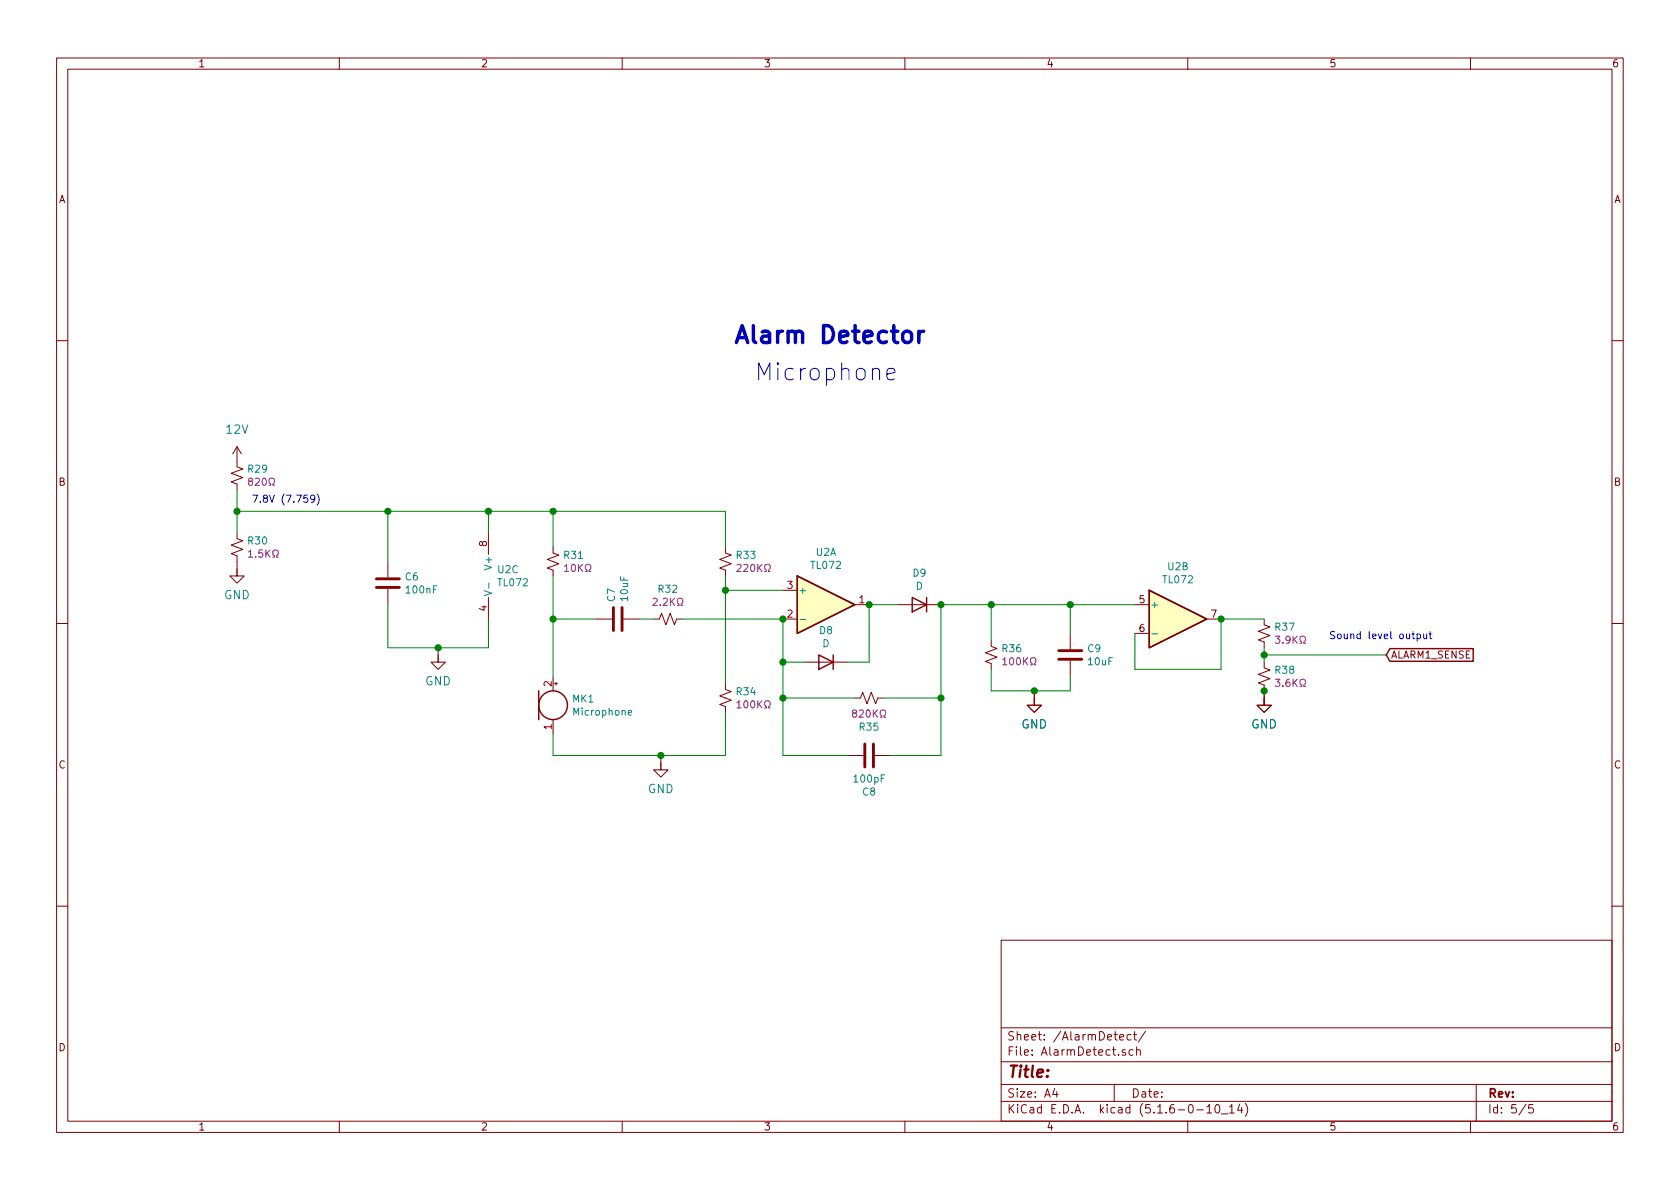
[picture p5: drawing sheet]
<svg xmlns="http://www.w3.org/2000/svg" width="297mm" height="210mm" viewBox="0 0 297 210" stroke-linecap="round" stroke-linejoin="round" font-family="sans-serif">
<g fill="none" stroke="#840000" stroke-width=".18">
<path d="M10 10.3h277v189.9h-277zM12 12.2h273v186.1h-273zM60 10.3v1.9M110 10.3v1.9M160 10.3v1.9M210 10.3v1.9M260 10.3v1.9M10 60.2h2M41.9 79v3.5l1 .4-2 .8 2 .7-2 .8 1 .4v1M41.9 79l-.8 1.3M41.9 79l.8 1.3M285 60.2h2"/>
<path d="M41.9 94.2v1l1 .4-2 .8 2 .7-2 .8 1 .4v3.5h-1.3l1.3 1.3 1.3-1.3h-1.3v-1.2M68.6 99.3v2.8M86.4 94.2v3.8M97.8 96.8v1l1 .4-2 .7 2 .8-2 .8 1 .3v1M128.3 96.8v1l1 .4-2 .7 2 .8-2 .8 1 .3v1M10 110.3h2M68.6 104.1v2.8M77.5 114.5v2.6h-1.3l1.3 1.3 1.2-1.3h-1.2v-1.3M86.4 105.7v3.8M97.8 119.6v2.6M105.4 109.5h2.8M110.2 109.5h2.8"/>
<path d="M115.6 109.5h1l.4-1 .7 2 .8-2 .8 2 .3-1h1M138.4 109.5h2.6M138.4 104.4h2.6M142.2 117.1h7.7M151.1 106.9h2.6M158.7 106.9h7.7M175.3 113.3v1l1 .4-2.1 .7 2.1 .8-2.1 .8 1.1 .3v1.1M189.2 112v2.8M189.2 116.8v2.8M200.7 106.9h2.5M200.7 112h2.5M213.4 109.5h2.5"/>
<path d="M223.5 117.1v1l1 .4-2 .7 2 .8-2 .8 1 .4v3.5h-1.3l1.3 1.3 1.3-1.3h-1.3v-1.3M223.5 109.5v1l1 .4-2 .7 2 .8-2 .8 1 .3v1M285 110.3h2M97.8 127.2v2.6M98 120.9h.6M98.3 120.6v.6M116.8 133.6v2.5h-1.2l1.2 1.3 1.3-1.3h-1.3v-1.2M128.3 120.9v1l1 .4-2 .8 2 .7-2 .8 1 .4v1M149.9 133.6h2.8M151.1 123.4h1l.4-1 .8 2.1 .8-2.1 .7 2.1 .4-1.1h1M154.7 133.6h2.8M182.9 122.2v2.5h-1.3l1.3 1.3 1.2-1.3h-1.2v-1.3"/>
<path d="M10 160.2h2M177 166.3h108v32h-108zM285 160.2h2M60 198.3v1.9M110 198.3v1.9M160 198.3v1.9M177 194.8h108M177 191.8h108M177 187.8h108M177 181.8h108M186.5 192.5l-.4 1h1M186.8 193v1"/>
<path d="M197 191.8v3M198 183.4l.7-.1-.1-.3-.4-.1-.2 .2v.7h.6M199 185.7a.37 .37 0 0 0-.6 .1l.1 .2 .5 .2 .1 .1-.3 .3-.4-.1M200 183l-.5-.1-.2 .3v.6l.2 .1 .5-.1M200.3 185.7l-.4-.1-.3 .3 .1 .6 .2 .1 .4-.1M200.4 182.9h.6M200.6 182.4v1.3l.4 .2M201 185.7a.37 .37 0 0 1 .6 .1v.8M201 185.1v1.5M202.5 182.3l-1.2 2M210 198.3v1.9M211.6 196.3h1.2"/>
<path d="M213.4 195.8l.4-.5v1.5M213.4 196.8h.8M215 195.4l.3-.1a.94 .94 0 0 1 0 1.5 .8 .8 0 0 1-.6-.6 .8 .8 0 0 1 .3-.8zM216 197h1.1M217.4 195.8l.4-.5v1.5M217.4 196.8h.8M219.2 195.2l-.4 1.1h.9M219.5 195.8v1M220.2 195.1a1.71 1.71 0 0 1 0 2.3M260 198.3v1.9M261 191.8v6.5M269.8 195.2l-1.2 2"/>
<path d="M271 195.3h-.7v.7l.2-.1 .5 .1 .1 .2-.1 .5-.2 .1-.5-.1"/>
</g>
<g fill="#ffffc2" stroke="#ffffc2" stroke-width=".18">
<path d="M141 101.8l10.1 5.1-10.1 5.1z"/>
<path d="M203.2 104.4l10.2 5.1-10.2 5z"/>
</g>
<g fill="none" stroke="#840000" stroke-width=".25">
<path d="M141 101.8l10.1 5.1-10.1 5.1zM144.8 115.8l2.5 1.3-2.5 1.3zM147.3 115.8v2.6M161.3 105.7l2.5 1.2-2.5 1.3zM163.8 105.7v2.5M203.2 104.4l10.2 5.1-10.2 5zM245.7 114.7h14.8v2.2h-14.8l-.6-1.1zM95.2 122.2v5"/>
<circle cx="97.8" cy="124.7" r="2.54"/>
</g>
<path d="M85.6 104.5l1.3 .4-1.3 .4M86.4 103.1v1M141.5 109.5h.9M203.7 112.1h1M111.1 126l.6-.1-.1-.2-.3-.1-.2 .2v.6h.5" fill="none" stroke="#008484" stroke-width=".18"/>
<path d="M66.5 103.9h4.1M66.5 102.4h4.1M108.5 107.4v4.1M110 107.4v4.1M187.2 116.6h4.1M187.2 115.1h4.1M152.9 131.6v4M154.4 131.6v4" fill="none" stroke="#840000" stroke-width=".51"/>
<g fill="none" stroke="#840084" stroke-width=".18">
<path d="M43.9 97.6l.4-.3v1.2M43.9 98.5h.8M44.2 85.1l-.2-.1v-.3l.4-.1 .3 .2-.1 .2-.5 .2-.2 .1 .1 .4 .2 .1h.4l.1-.2v-.3l-.3-.2M47.6 85.8h.3v-.2a.54 .54 0 0 1-.3-.8 .54 .54 0 0 1 .8-.2 .59 .59 0 0 1-.2 1v.2h.3M48.2 98.5h.3v-.2a.54 .54 0 0 1-.2-.8 .54 .54 0 0 1 .7-.2 .59 .59 0 0 1-.1 1v.2h.3M130.3 99.9l.5-.1 .2 .3-.7 1h.7M99.8 100.1l.4-.3v1.3M99.8 101.1h.7M103.5 101.1h.3v-.3a.54 .54 0 0 1-.3-.7 .54 .54 0 0 1 .8-.2 .59 .59 0 0 1-.1 .9v.3h.3M115.5 105.9l.5-.1 .2 .3-.8 1h.8M119.8 107.1h.3v-.3a.54 .54 0 0 1-.3-.7 .54 .54 0 0 1 .7-.2 .59 .59 0 0 1-.1 .9v.3h.3M135.2 101.1h.3v-.3a.54 .54 0 0 1-.3-.7 .54 .54 0 0 1 .8-.2 .59 .59 0 0 1-.1 .9v.3h.3"/>
<path d="M177.3 116.7l.3-.4v1.3M177.3 117.6h.7M182.2 117.6h.3v-.3a.54 .54 0 0 1-.3-.7 .54 .54 0 0 1 .8-.2 .59 .59 0 0 1-.1 .9v.3h.3M225.5 112.5h.8l-.4 .5 .3 .1 .1 .4-.3 .3-.5-.2M229.8 113.8h.3v-.3a.54 .54 0 0 1-.2-.7 .54 .54 0 0 1 .7-.2 .59 .59 0 0 1-.1 .9v.3h.3M130.3 124.3l.4-.4v1.3M130.3 125.2h.7M135.2 125.2h.3v-.2a.54 .54 0 0 1-.3-.8 .54 .54 0 0 1 .8-.2 .59 .59 0 0 1-.1 1v.2h.3M151 126.1l-.2-.1v-.3l.4-.2 .3 .3-.1 .2-.5 .2-.2 .1 .1 .4 .2 .1h.3l.2-.2v-.3l-.3-.2M155.6 126.8h.3v-.2a.54 .54 0 0 1-.2-.8 .54 .54 0 0 1 .7-.2 .59 .59 0 0 1-.1 1v.2h.3M225.5 120.1h.8l-.4 .5 .3 .1 .1 .5-.3 .2-.5-.1M229.8 121.4h.3v-.2a.54 .54 0 0 1-.2-.8 .54 .54 0 0 1 .7-.2 .59 .59 0 0 1-.1 1v.2h.3"/>
</g>
<g fill="none" stroke="#008400" stroke-width=".18">
<path d="M41.9 90.4h86.4v6.4M41.9 86.6v7.6M68.6 90.4v8.9M86.4 90.4v3.8M97.8 90.4v6.4M68.6 106.9v7.6h17.8v-5M97.8 109.5h7.6M97.8 101.8v17.8M113 109.5h2.6M120.6 109.5h17.8v24.1h11.5M128.3 101.8v19.1M128.3 104.4h10.1"/>
<path d="M138.4 117.1h3.8M158.7 106.9h-5v10.2h-3.8M175.3 106.9v6.4M175.3 118.4v3.8h13.9v-2.6M189.2 106.9v5.1M200.7 106.9h-34.3v26.7h-8.9M223.5 109.5h-7.6v8.9h-15.2v-6.4M223.5 114.5v2.6M223.5 115.8h21.6M128.3 126v7.6h-30.5v-3.8M138.4 123.4h12.7M156.2 123.4h10.2"/>
</g>
<path d="M156.8 66.2l1.4-.3-.1-.6-.3-.2h-.5l-.3 .2-.2 .3v1.1l.2 .3 .3 .2h.5l.3-.2M55.7 88.1l-.3 .2h-.4l-.1-.2 .1-.5 .4-.1 .2 .2a.84 .84 0 0 1-.3 1.1h-.3M56.1 87.4a1.4 1.4 0 0 1 0 1.9M250.5 112.2l.4-.1 .3 .2-.2 .6h-.5M250.5 112.1v1.3M251.7 112.1l.1 .8h.3l.1-.1M252.2 112.1v.8M252.7 112.1h.5M252.9 111.7v1.1l.3 .1" fill="none" stroke="#0000c2" stroke-width=".18"/>
<path d="M159.7 58.8a.83 .83 0 0 1 1.5 .4v.8a.81 .81 0 0 1-.8 .6 .81 .81 0 0 1-.8-.6v-.8zM162.5 58.6v2M163.3 58.6a.77 .77 0 0 0-.8 .6" fill="none" stroke="#0000c2" stroke-width=".61"/>
<g fill="#008400" stroke="#008400" stroke-width=".25">
<circle cx="223.5" cy="115.8" r=".51"/>
<circle cx="68.6" cy="90.4" r=".51"/>
<circle cx="223.5" cy="122.2" r=".51"/>
<circle cx="77.5" cy="114.5" r=".51"/>
<circle cx="215.9" cy="109.5" r=".51"/>
<circle cx="189.2" cy="106.9" r=".51"/>
<circle cx="175.3" cy="106.9" r=".51"/>
<circle cx="41.9" cy="90.4" r=".51"/>
<circle cx="166.4" cy="106.9" r=".51"/>
<circle cx="182.9" cy="122.2" r=".51"/>
<circle cx="86.4" cy="90.4" r=".51"/>
<circle cx="153.7" cy="106.9" r=".51"/>
<circle cx="97.8" cy="109.5" r=".51"/>
<circle cx="138.4" cy="117.1" r=".51"/>
<circle cx="138.4" cy="123.4" r=".51"/>
<circle cx="116.8" cy="133.6" r=".51"/>
<circle cx="128.3" cy="104.4" r=".51"/>
<circle cx="166.4" cy="123.4" r=".51"/>
<circle cx="138.4" cy="109.5" r=".51"/>
<circle cx="97.8" cy="90.4" r=".51"/>
</g>
<g font-size="4.2" fill="#0000c2">
<text x="129.5" y="60.7">Alarm Detector</text>
<text x="133.3" y="67.3">Microphone</text>
</g>
<text font-size="2.8" fill="#840000" x="178" y="190.5">Title:</text>
<g font-size="2.1" fill="#008484">
<text x="40.1" y="76.7">12V</text>
<text x="39.6" y="106">GND</text>
<text x="75.2" y="121.2">GND</text>
<text x="180.6" y="128.8">GND</text>
<text x="221.2" y="128.8">GND</text>
<text x="114.5" y="140.3">GND</text>
</g>
<g font-size="2.1" fill="#840000">
<text x="178" y="184">Sheet: /AlarmDetect/</text>
<text x="178" y="186.7">File: AlarmDetect.sch</text>
<text x="178" y="196.9">KiCad E.D.A. kicad (5.1.6-0-10_14)</text>
<text x="178" y="194.1">Size: A4</text>
<text x="200" y="194.1">Date:</text>
<text x="263" y="194.1">Rev:</text>
<text x="263" y="196.9">Id: 5/5</text>
</g>
<g font-size="1.8" fill="#840000">
<text x="35" y="11.9">1</text>
<text x="85" y="11.9">2</text>
<text x="135" y="11.9">3</text>
<text x="185" y="11.9">4</text>
<text x="235" y="11.9">5</text>
<text x="285" y="11.9">6</text>
<text x="10.4" y="35.9">A</text>
<text x="285.4" y="35.9">A</text>
<text x="10.4" y="85.9">B</text>
<text x="285.4" y="85.9">B</text>
<text x="86.1" y="96.6" transform="rotate(-90 86.1 96.6)">8</text>
<text x="139.2" y="104.1">3</text>
<text x="151.9" y="106.7">1</text>
<text x="201.4" y="106.7">5</text>
<text x="86.1" y="108" transform="rotate(-90 86.1 108)">4</text>
<text x="139.2" y="109.2">2</text>
<text x="201.4" y="111.8">6</text>
<text x="214.1" y="109.2">7</text>
<text x="245.9" y="116.5">ALARM1_SENSE</text>
<text x="97.5" y="121.4" transform="rotate(-90 97.5 121.4)">2</text>
<text x="97.5" y="129" transform="rotate(-90 97.5 129)">1</text>
<text x="10.4" y="135.9">C</text>
<text x="285.4" y="135.9">C</text>
<text x="10.4" y="185.9">D</text>
<text x="285.4" y="185.9">D</text>
<text x="35" y="199.9">1</text>
<text x="85" y="199.9">2</text>
<text x="135" y="199.9">3</text>
<text x="185" y="199.9">4</text>
<text x="235" y="199.9">5</text>
<text x="285" y="199.9">6</text>
</g>
<g font-size="1.8" fill="#008484">
<text x="43.9" y="83.6">R29</text>
<text x="43.9" y="96.3">R30</text>
<text x="87" y="100.4" transform="rotate(-90 87 100.4)">V+</text>
<text x="88.1" y="101.4">U2C</text>
<text x="99.8" y="98.8">R31</text>
<text x="130.3" y="98.8">R33</text>
<text x="143.5" y="100.6">TL072</text>
<text x="144.3" y="98.3">U2A</text>
<text x="161.4" y="102">D9</text>
<text x="206.5" y="100.8">U2B</text>
<text x="71.7" y="102.6">C6</text>
<text x="72" y="104.9">100nF</text>
<text x="88.2" y="103.7">TL072</text>
<text x="108.7" y="106.3" transform="rotate(-90 108.7 106.3)">C7</text>
<text x="111" y="106.2" transform="rotate(-90 111 106.2)">10uF</text>
<text x="116.5" y="104.8">R32</text>
<text x="141.1" y="105">+</text>
<text x="161.9" y="104.3">D</text>
<text x="203.3" y="107.6">+</text>
<text x="205.7" y="103.1">TL072</text>
<text x="144.9" y="112.1">D8</text>
<text x="225.5" y="111.5">R37</text>
<text x="145.4" y="114.4">D</text>
<text x="177.3" y="115.3">R36</text>
<text x="192.4" y="115.3">C9</text>
<text x="192.5" y="117.6">10uF</text>
<text x="225.5" y="119.1">R38</text>
<text x="101.3" y="124.2">MK1</text>
<text x="130.3" y="123">R34</text>
<text x="101.5" y="126.5">Microphone</text>
<text x="152" y="129.2">R35</text>
<text x="151.1" y="138.4">100pF</text>
<text x="152.6" y="140.7">C8</text>
</g>
<g font-size="1.8" fill="#0000c2">
<text x="44.4" y="88.9">7.8V (7.759)</text>
<text x="234.9" y="113">Sound level output</text>
</g>
<g font-size="1.8" fill="#840084">
<text x="44.8" y="85.9">820</text>
<text x="44.7" y="98.6">1.5K</text>
<text x="100.5" y="101.1">10K</text>
<text x="131.1" y="101.1">220K</text>
<text x="116.3" y="107.1">2.2K</text>
<text x="226.3" y="113.8">3.9K</text>
<text x="178.1" y="117.6">100K</text>
<text x="131.1" y="125.3">100K</text>
<text x="226.3" y="121.5">3.6K</text>
<text x="151.6" y="126.9">820K</text>
</g>
</svg>
